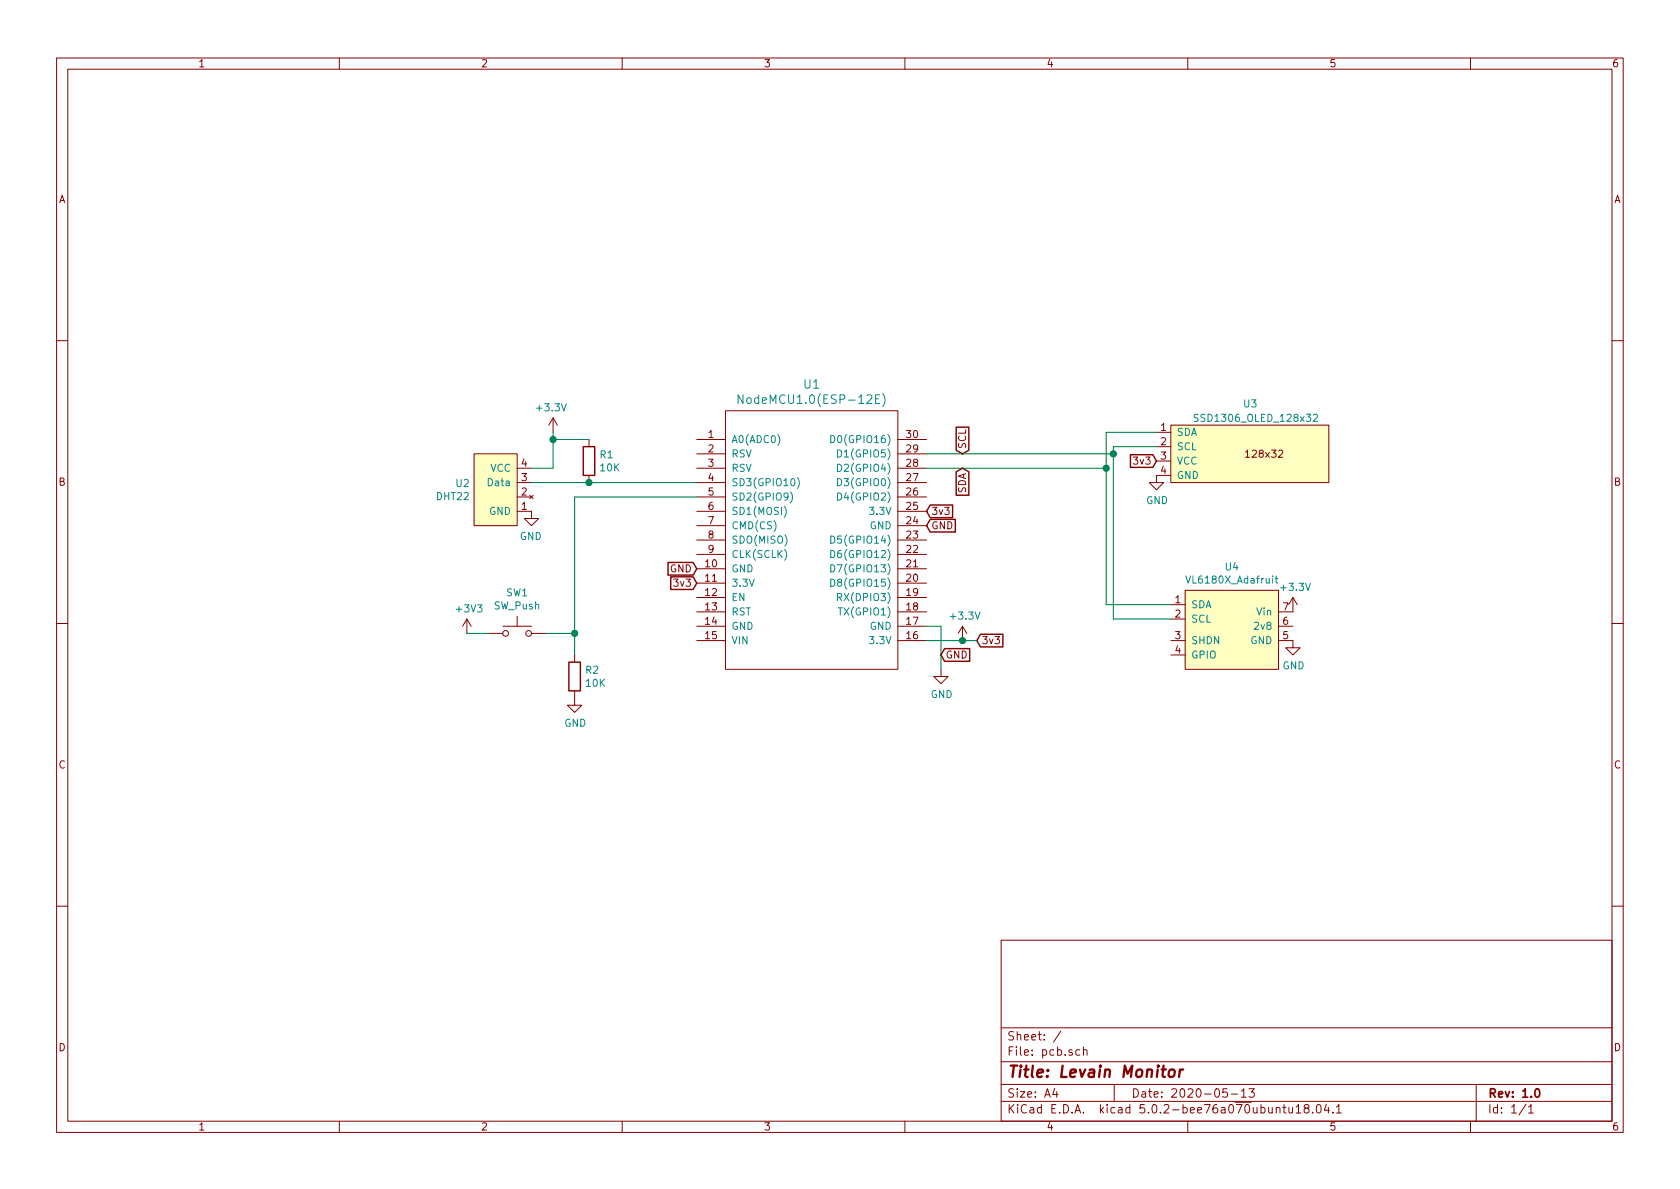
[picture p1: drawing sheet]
EESchema Schematic File Version 4
LIBS:pcb-cache
EELAYER 26 0
EELAYER END
$Descr A4 11693 8268
encoding utf-8
Sheet 1 1
Title "Levain Monitor"
Date "2020-05-13"
Rev "1.0"
Comp ""
Comment1 ""
Comment2 ""
Comment3 ""
Comment4 ""
$EndDescr
$Comp
L ESP8266:NodeMCU1.0(ESP-12E) U1
U 1 1
P 5650 3750
F 0 "U1" H 5650 4837 60  0000 C CNN
F 1 "NodeMCU1.0(ESP-12E)" H 5650 4731 60  0000 C CNN
F 2 "ESP8266:ESP12F-Devkit-V3" H 5050 2900 60  0001 C CNN
F 3 "" H 5050 2900 60  0000 C CNN
	1    5650 3750
	1    0    0    -1  
$EndComp
$Comp
L sensors:DHT22 U2
U 1 1
P 3450 3450
F 0 "U2" H 3627 3546 50  0000 L CNN
F 1 "DHT22" H 3627 3455 50  0000 L CNN
F 2 "Connector_PinSocket_2.54mm:PinSocket_1x04_P2.54mm_Horizontal" H 3300 3550 50  0001 C CNN
F 3 "" H 3300 3550 50  0001 C CNN
	1    3450 3450
	-1   0    0    -1  
$EndComp
$Comp
L sensors:SSD1306_OLED_128x32 U3
U 1 1
P 8650 3200
F 0 "U3" H 8650 3600 50  0000 L CNN
F 1 "SSD1306_OLED_128x32" H 8300 3500 50  0000 L CNN
F 2 "personal:SSD1306_Adafruit_128x32" H 8150 3550 50  0001 C CNN
F 3 "" H 8150 3550 50  0001 C CNN
	1    8650 3200
	1    0    0    -1  
$EndComp
$Comp
L Device:R R1
U 1 1
P 4100 3200
F 0 "R1" H 4030 3246 50  0000 R CNN
F 1 "10K" H 4030 3155 50  0000 R CNN
F 2 "Resistor_THT:R_Axial_DIN0204_L3.6mm_D1.6mm_P7.62mm_Horizontal" V 4030 3200 50  0001 C CNN
F 3 "~" H 4100 3200 50  0001 C CNN
	1    4100 3200
	-1   0    0    -1  
$EndComp
$Comp
L power:GND #PWR0101
U 1 1
P 3700 3550
F 0 "#PWR0101" H 3700 3300 50  0001 C CNN
F 1 "GND" H 3705 3377 50  0000 C CNN
F 2 "" H 3700 3550 50  0001 C CNN
F 3 "" H 3700 3550 50  0001 C CNN
	1    3700 3550
	-1   0    0    -1  
$EndComp
$Comp
L power:+3.3V #PWR0102
U 1 1
P 3850 3000
F 0 "#PWR0102" H 3850 2850 50  0001 C CNN
F 1 "+3.3V" H 3865 3173 50  0000 C CNN
F 2 "" H 3850 3000 50  0001 C CNN
F 3 "" H 3850 3000 50  0001 C CNN
	1    3850 3000
	-1   0    0    -1  
$EndComp
Wire Wire Line
	3700 3250 3850 3250
Wire Wire Line
	3850 3250 3850 3050
Wire Wire Line
	4100 3050 3850 3050
Connection ~ 3850 3050
Wire Wire Line
	3850 3050 3850 3000
Wire Wire Line
	3700 3350 4100 3350
Wire Wire Line
	4850 3350 4100 3350
Connection ~ 4100 3350
$Comp
L power:+3.3V #PWR0103
U 1 1
P 6700 4450
F 0 "#PWR0103" H 6700 4300 50  0001 C CNN
F 1 "+3.3V" H 6715 4623 50  0000 C CNN
F 2 "" H 6700 4450 50  0001 C CNN
F 3 "" H 6700 4450 50  0001 C CNN
	1    6700 4450
	1    0    0    -1  
$EndComp
Text GLabel 6700 3250 3    50   Input ~ 0
SDA
Text GLabel 6700 3150 1    50   Input ~ 0
SCL
$Comp
L sensors:VL6180X_Adafruit U4
U 1 1
P 8550 4400
F 0 "U4" H 8575 4865 50  0000 C CNN
F 1 "VL6180X_Adafruit" H 8575 4774 50  0000 C CNN
F 2 "personal:VL6180X_Adafruit" H 8600 4050 50  0001 C CNN
F 3 "" H 8600 4050 50  0001 C CNN
	1    8550 4400
	1    0    0    -1  
$EndComp
$Comp
L power:+3.3V #PWR0104
U 1 1
P 9000 4250
F 0 "#PWR0104" H 9000 4100 50  0001 C CNN
F 1 "+3.3V" H 9015 4423 50  0000 C CNN
F 2 "" H 9000 4250 50  0001 C CNN
F 3 "" H 9000 4250 50  0001 C CNN
	1    9000 4250
	1    0    0    -1  
$EndComp
$Comp
L power:GND #PWR0105
U 1 1
P 9000 4450
F 0 "#PWR0105" H 9000 4200 50  0001 C CNN
F 1 "GND" H 9005 4277 50  0000 C CNN
F 2 "" H 9000 4450 50  0001 C CNN
F 3 "" H 9000 4450 50  0001 C CNN
	1    9000 4450
	1    0    0    -1  
$EndComp
$Comp
L power:GND #PWR0106
U 1 1
P 8050 3300
F 0 "#PWR0106" H 8050 3050 50  0001 C CNN
F 1 "GND" H 8055 3127 50  0000 C CNN
F 2 "" H 8050 3300 50  0001 C CNN
F 3 "" H 8050 3300 50  0001 C CNN
	1    8050 3300
	1    0    0    -1  
$EndComp
Wire Wire Line
	8050 3000 7700 3000
Wire Wire Line
	7700 3000 7700 3250
Wire Wire Line
	7700 4200 8150 4200
Wire Wire Line
	8050 3100 7750 3100
Wire Wire Line
	7750 3100 7750 3150
Wire Wire Line
	7750 4300 8150 4300
Text GLabel 6800 4450 2    50   Input ~ 0
3v3
Text GLabel 8050 3200 0    50   Input ~ 0
3v3
Wire Wire Line
	6450 3250 7700 3250
Connection ~ 7700 3250
Wire Wire Line
	7700 3250 7700 4200
Wire Wire Line
	6450 3150 7750 3150
Connection ~ 7750 3150
Wire Wire Line
	7750 3150 7750 4300
Wire Wire Line
	6450 4450 6700 4450
Wire Wire Line
	6700 4450 6800 4450
Connection ~ 6700 4450
$Comp
L power:GND #PWR0107
U 1 1
P 6550 4650
F 0 "#PWR0107" H 6550 4400 50  0001 C CNN
F 1 "GND" H 6555 4477 50  0000 C CNN
F 2 "" H 6550 4650 50  0001 C CNN
F 3 "" H 6550 4650 50  0001 C CNN
	1    6550 4650
	1    0    0    -1  
$EndComp
Wire Wire Line
	6450 4350 6550 4350
Text GLabel 6450 3550 2    50   Input ~ 0
3v3
Text GLabel 6450 3650 2    50   Input ~ 0
GND
Text GLabel 6550 4550 2    50   Input ~ 0
GND
Wire Wire Line
	6550 4350 6550 4650
Text GLabel 4850 3950 0    50   Input ~ 0
GND
Text GLabel 4850 4050 0    50   Input ~ 0
3v3
$Comp
L Switch:SW_Push SW1
U 1 1
P 3600 4400
F 0 "SW1" H 3600 4685 50  0000 C CNN
F 1 "SW_Push" H 3600 4594 50  0000 C CNN
F 2 "Button_Switch_THT:SW_PUSH_6mm" H 3600 4600 50  0001 C CNN
F 3 "" H 3600 4600 50  0001 C CNN
	1    3600 4400
	1    0    0    -1  
$EndComp
Wire Wire Line
	3800 4400 4000 4400
Wire Wire Line
	4000 4400 4000 3450
Wire Wire Line
	4000 3450 4850 3450
$Comp
L power:GND #PWR0108
U 1 1
P 4000 4850
F 0 "#PWR0108" H 4000 4600 50  0001 C CNN
F 1 "GND" H 4005 4677 50  0000 C CNN
F 2 "" H 4000 4850 50  0001 C CNN
F 3 "" H 4000 4850 50  0001 C CNN
	1    4000 4850
	1    0    0    -1  
$EndComp
$Comp
L Device:R R2
U 1 1
P 4000 4700
F 0 "R2" H 3930 4746 50  0000 R CNN
F 1 "10K" H 3930 4655 50  0000 R CNN
F 2 "Resistor_THT:R_Axial_DIN0204_L3.6mm_D1.6mm_P7.62mm_Horizontal" V 3930 4700 50  0001 C CNN
F 3 "~" H 4000 4700 50  0001 C CNN
	1    4000 4700
	-1   0    0    -1  
$EndComp
Wire Wire Line
	4000 4550 4000 4400
Connection ~ 4000 4400
$Comp
L power:+3V3 #PWR0109
U 1 1
P 3250 4400
F 0 "#PWR0109" H 3250 4250 50  0001 C CNN
F 1 "+3V3" H 3265 4573 50  0000 C CNN
F 2 "" H 3250 4400 50  0001 C CNN
F 3 "" H 3250 4400 50  0001 C CNN
	1    3250 4400
	1    0    0    -1  
$EndComp
Wire Wire Line
	3250 4400 3400 4400
$EndSCHEMATC
